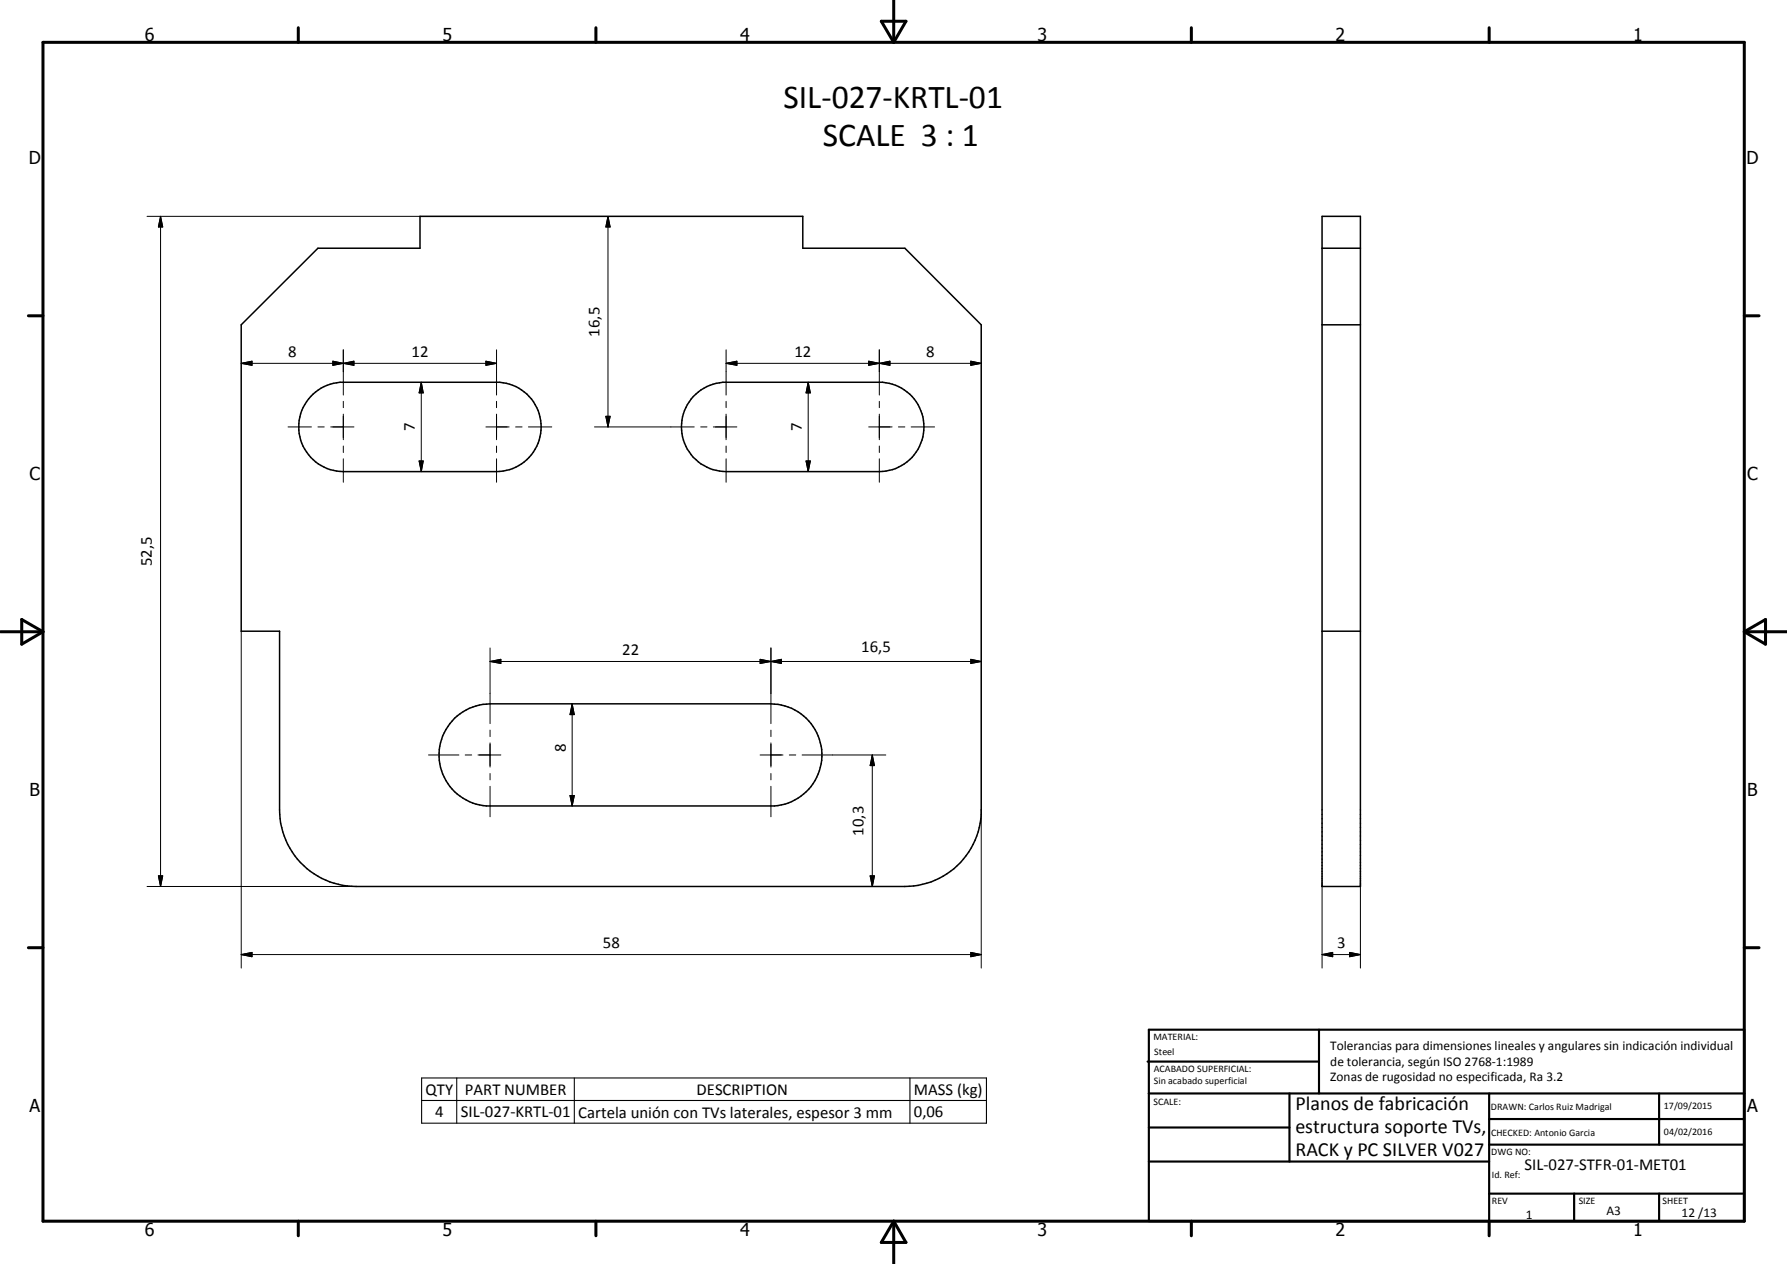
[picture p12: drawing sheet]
<svg xmlns="http://www.w3.org/2000/svg" width="420mm" height="297mm" viewBox="0 0 420 297" stroke-linecap="round" stroke-linejoin="round" font-family="sans-serif">
<path d="M310.8 50.8h9.1v157.5h-9.1zM310.8 58.3h9.1M56.7 76.3l18-18h24.1v-7.5h90v7.5h24l17.9 18v115.1a18 18 0 0 1-17.9 16.9h-129.1a18 18 0 0 1-18-18v-42h-9zM310.8 76.3h9.1M73.1 93.2a10.4 10.4 0 0 1 6.9-3.4h37.5a10.5 10.5 0 0 1 9.7 10.9 10.5 10.5 0 0 1-10.5 10.1h-36a10.5 10.5 0 0 1-9.6-6.3 10.5 10.5 0 0 1 2-11.3zM163 93.2a10.7 10.7 0 0 1 7-3.4h37.5a10.5 10.5 0 0 1 9.7 10.9 10.5 10.5 0 0 1-10.5 10.1h-36a10.5 10.5 0 0 1-9.6-6.3 10.5 10.5 0 0 1 1.9-11.3zM310.8 148.3h9.1M106.9 168.8a12.2 12.2 0 0 1 8.3-3.4h66.1a12 12 0 0 1 11.9 11.6 12 12 0 0 1-11.1 12.4h-67.7a12 12 0 0 1-10.5-7.9 12 12 0 0 1 3-12.7z" fill="none" stroke="#000" stroke-width=".35"/>
<g fill="none" stroke="#000" stroke-width=".71">
<path d="M10.1 9.9h400v277.1h-400zM70.1 6.5v3.4M140.1 6.5v3.4M207.2 5h5.8l-2.9 4.9zM210.1 0v9.9M280.1 6.5v3.4M350.1 6.5v3.4M6.7 74.2h3.4M410.1 74.2h3.5M.1 148.5h10M5.1 145.6l5 2.9-5 2.9zM410.1 148.5h10"/>
<path d="M410.1 148.5l5-2.9v5.8zM6.7 222.7h3.4M410.1 222.7h3.5M70.1 287v3.4M140.1 287v3.4M210.1 287v10M210.1 287l2.9 5h-5.8zM280.1 287v3.4M350.1 287v3.4"/>
</g>
<g fill="none" stroke="#000" stroke-width=".51">
<path d="M269.8 249.5h40.3M270.1 242h140v45h-140zM270.1 257h140M303.2 257v16M310.1 242v15M350.1 257v30M390.1 257v12M270.1 265h33.1M270.1 273h80M350.1 269h60M350.1 263h60M350.1 280.5h60"/>
<path d="M370.1 280.5v6.5M390.1 280.5v6.5"/>
</g>
<path d="M99.1 253.3h132.8v10.6h-132.8zM99.1 258.6h132.8M107.4 253.3v10.6M135 253.3v10.6M213.9 253.3v10.6" fill="none" stroke="#000" stroke-width=".25"/>
<g fill="none" stroke="#000" stroke-width=".24">
<path d="M34.6 50.8h64.2M37.7 50.8l.6 2.5h-1.1zM37.7 50.8v157.5M142.9 50.8l.6 2.5h-1.1zM142.9 50.8v49.5M56.7 85.4l2.6-.5v1zM56.7 85.4h60M78.3 84.9l2.4 .5-2.4 .5zM80.7 85.4l2.5-.5v1zM80.7 82.2v10.6M80.7 94.3v1.5M80.7 97.3v6"/>
<path d="M99 89.8l.5 2.5h-1zM99 89.8v21M114.2 84.9l2.5 .5-2.5 .5zM116.7 82.2v10.6M116.7 94.3v1.5M116.7 97.3v6M142.4 97.8h1.1l-.6 2.5zM170.7 85.4l2.6-.5v1zM170.7 85.4h60M170.7 82.2v10.6M170.7 94.3v1.5M170.7 97.3v6"/>
<path d="M190 89.8l.5 2.5h-1zM190 89.8v21M204.2 84.9l2.5 .5-2.5 .5zM206.7 85.4l2.5-.5v1zM206.7 82.2v10.6M206.7 94.3v1.5M206.7 97.3v6M228.2 84.9l2.5 .5-2.5 .5zM67.7 100.3h5.5M74.7 100.3h1.5M77.8 100.3h5.4M80.7 104.8v1.5"/>
<path d="M80.7 107.8v5.5M98.5 108.3h1l-.5 2.5zM114.2 100.3h5.5M116.7 104.8v1.5M116.7 107.8v5.5M121.2 100.3h1.6M124.2 100.3h5.5M139.8 100.3h23.4M164.7 100.3h1.5M167.7 100.3h5.6M170.7 104.8v1.5M170.7 107.8v5.5"/>
<path d="M189.5 108.3h1l-.5 2.5zM204.2 100.3h5.6M206.7 104.8v1.5M206.7 107.8v5.5M211.2 100.3h1.6M214.2 100.3h5.5M56.7 148.3v79.2M115.2 155.4l2.6-.5v1zM115.2 152.3v17.8M115.2 155.4h115.5M178.7 154.9l2.6 .5-2.6 .5zM181.3 155.4l2.4-.5v1z"/>
<path d="M181.3 152.3v17.8M228.2 154.9l2.5 .5-2.5 .5zM100.7 177.4h7.2M109.4 177.4h1.5M112.4 177.4h5.4M115.2 171.6v1.5M115.2 174.6v5.7M134.5 165.4l.5 2.5h-1zM134.5 165.4v24M178.7 177.4h5.4M181.3 171.6v1.5M181.3 174.6v5.7"/>
<path d="M185.6 177.4h1.5M188.6 177.4h19.7M205.1 177.4l.5 2.5h-1zM205.1 177.4v30.9M115.2 181.8v1.5M115.2 184.8v7.1M134 186.9h1l-.5 2.5zM181.3 181.8v1.5M181.3 184.8v7.1M230.7 190.3v37.2M34.6 208.3h49.1M37.2 205.8h1.1l-.6 2.5z"/>
<path d="M204.6 205.8h1l-.5 2.5zM310.8 208.3v19.2M319.9 208.3v19.2M56.7 224.3l2.6-.5v1zM56.7 224.3h174M228.2 223.8l2.5 .5-2.5 .5zM310.8 224.3l2.5-.5v1zM310.8 224.3h9.1M317.3 223.8l2.6 .5-2.6 .5z"/>
</g>
<g fill="#000">
<path d="M37.7 50.8l.6 2.5h-1.1zM142.9 50.8l.6 2.5h-1.1zM56.7 85.4l2.6-.5v1zM78.3 84.9l2.4 .5-2.4 .5zM80.7 85.4l2.5-.5v1zM99 89.8l.5 2.5h-1zM114.2 84.9l2.5 .5-2.5 .5zM142.4 97.8h1.1l-.6 2.5zM170.7 85.4l2.6-.5v1zM190 89.8l.5 2.5h-1zM204.2 84.9l2.5 .5-2.5 .5zM206.7 85.4l2.5-.5v1z"/>
<path d="M228.2 84.9l2.5 .5-2.5 .5zM98.5 108.3h1l-.5 2.5zM189.5 108.3h1l-.5 2.5zM115.2 155.4l2.6-.5v1zM178.7 154.9l2.6 .5-2.6 .5zM181.3 155.4l2.4-.5v1zM228.2 154.9l2.5 .5-2.5 .5zM134.5 165.4l.5 2.5h-1zM205.1 177.4l.5 2.5h-1zM134 186.9h1l-.5 2.5zM37.2 205.8h1.1l-.6 2.5zM204.6 205.8h1l-.5 2.5z"/>
<path d="M56.7 224.3l2.6-.5v1zM228.2 223.8l2.5 .5-2.5 .5zM310.8 224.3l2.5-.5v1zM317.3 223.8l2.6 .5-2.6 .5z"/>
</g>
<g font-size="7.9">
<text x="184.2" y="25.4">SIL-027-KRTL-01</text>
<text x="193.5" y="34.4">SCALE 3 : 1</text>
</g>
<g font-size="4.7">
<text x="304.6" y="260.8">Planos de fabricación</text>
<text x="304.6" y="266.2">estructura soporte TVs,</text>
<text x="304.6" y="271.6">RACK y PC SILVER V027</text>
</g>
<g font-size="4.2">
<text x="34" y="9.6">6</text>
<text x="104" y="9.6">5</text>
<text x="174" y="9.6">4</text>
<text x="244" y="9.6">3</text>
<text x="314" y="9.6">2</text>
<text x="384" y="9.6">1</text>
<text x="6.8" y="38.7">D</text>
<text x="410.6" y="38.7">D</text>
<text x="7" y="112.9">C</text>
<text x="410.8" y="112.9">C</text>
<text x="7" y="187.1">B</text>
<text x="410.8" y="187.1">B</text>
<text x="7" y="261.4">A</text>
<text x="410.8" y="261.4">A</text>
<text x="34" y="290.4">6</text>
<text x="104" y="290.4">5</text>
<text x="174" y="290.4">4</text>
<text x="244" y="290.4">3</text>
<text x="314" y="290.4">2</text>
<text x="384" y="290.4">1</text>
</g>
<g font-size="3.9">
<text x="67.8" y="83.9">8</text>
<text x="96.8" y="83.9">12</text>
<text x="140.9" y="79.1" transform="rotate(-90 140.9 79.1)">16,5</text>
<text x="186.8" y="83.9">12</text>
<text x="217.8" y="83.9">8</text>
<text x="97.5" y="101.3" transform="rotate(-90 97.5 101.3)">7</text>
<text x="188.5" y="101.3" transform="rotate(-90 188.5 101.3)">7</text>
<text x="35.7" y="133.1" transform="rotate(-90 35.7 133.1)">52,5</text>
<text x="146.3" y="153.9">22</text>
<text x="202.5" y="153.3">16,5</text>
<text x="133" y="176.7" transform="rotate(-90 133 176.7)">8</text>
<text x="203.1" y="196.4" transform="rotate(-90 203.1 196.4)">10,3</text>
<text x="141.8" y="222.8">58</text>
<text x="314.4" y="222.8">3</text>
<text x="100.1" y="257.3">QTY</text>
<text x="109.3" y="257.2">PART NUMBER</text>
<text x="163.8" y="257.3">DESCRIPTION</text>
<text x="214.9" y="257.3">MASS (kg)</text>
<text x="102.3" y="262.6">4</text>
<text x="108.3" y="262.6">SIL-027-KRTL-01</text>
<text x="136" y="262.6">Cartela unión con TVs laterales, espesor 3 mm</text>
<text x="214.9" y="262.6">0,06</text>
<text x="358.5" y="275">SIL-027-STFR-01-MET01</text>
</g>
<g font-size="3.1">
<text x="312.7" y="246.8">Tolerancias para dimensiones lineales y angulares sin indicación individual</text>
<text x="312.7" y="250.4">de tolerancia, según ISO 2768-1:1989</text>
<text x="312.7" y="254">Zonas de rugosidad no especificada, Ra 3.2</text>
<text x="358.7" y="286.5">1</text>
<text x="377.7" y="285.6">A3</text>
<text x="395.4" y="285.9">12 /13</text>
</g>
<g font-size="2.4">
<text x="271.2" y="244.4">MATERIAL:</text>
<text x="271.3" y="252">ACABADO SUPERFICIAL:</text>
<text x="271.4" y="247.9">Steel</text>
<text x="271.3" y="254.6">Sin acabado superficial</text>
<text x="271.2" y="259.7">SCALE:</text>
<text x="350.6" y="260.8">DRAWN: Carlos Ruiz Madrigal</text>
<text x="391.2" y="260.6">17/09/2015</text>
<text x="350.6" y="267">CHECKED: Antonio Garcia</text>
<text x="391.2" y="266.7">04/02/2016</text>
<text x="350.6" y="271.4">DWG NO:</text>
<text x="350.8" y="276.9">Id. Ref:</text>
<text x="350.8" y="282.8">REV</text>
<text x="371.2" y="282.9">SIZE</text>
<text x="390.9" y="282.9">SHEET</text>
</g>
</svg>
